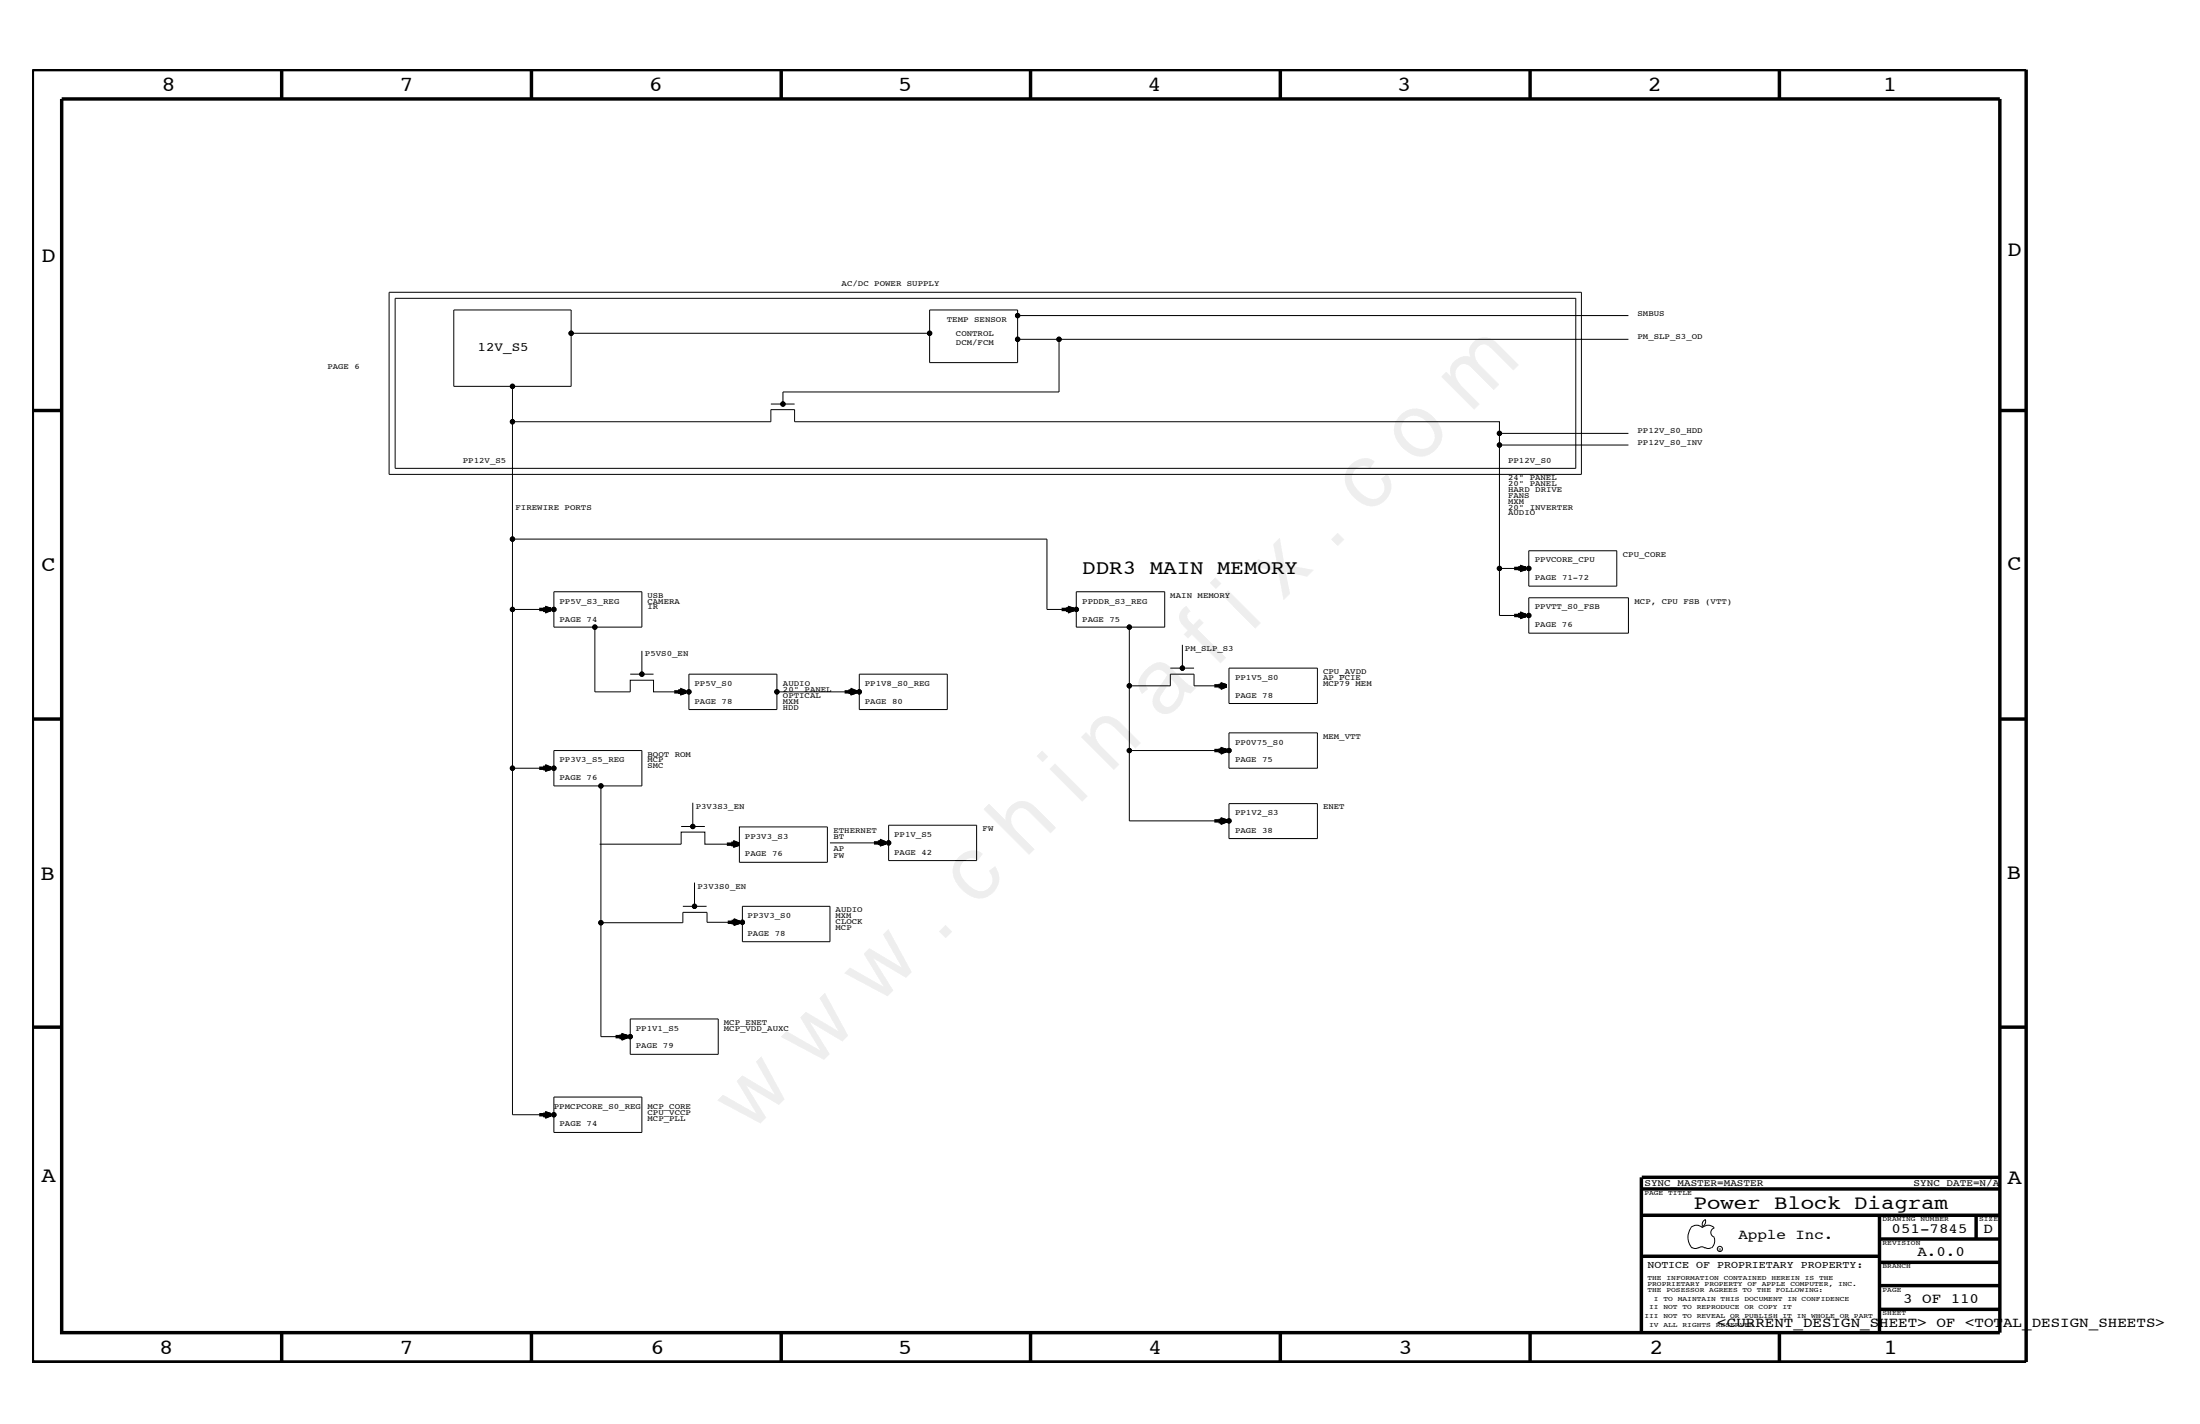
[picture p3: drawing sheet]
<svg xmlns="http://www.w3.org/2000/svg" width="432mm" height="279mm" viewBox="0 0 432 279" stroke-linecap="round" stroke-linejoin="round" font-family="sans-serif">
<g fill="none" stroke="#000" stroke-width=".68" stroke-linecap="butt">
<path d="M6.4 13.7h391.3v253.5h-391.3zM12.1 19.4h380.4v242.1h-380.4zM55.3 13.7v5.7M104.3 13.7v5.7M153.3 13.7v5.7M202.3 13.7v5.7M251.3 13.7v5.7M300.3 13.7v5.7M349.3 13.7v5.7M6.4 80.5h5.7M392.5 80.5h5.2M105.8 119.6h2.3"/>
<path d="M106.9 119.2l1.2 .4-1.2 .5zM106.9 119.2l1.2 .4M106.9 119.5l1.2 .1M106.9 119.4l1.2 .2M108.1 119.6l-1.2 .1M108.1 119.6l-1.2 .3M108.1 119.6l-1.2 .2M132.3 135.7h2.3M133.4 135.2l1.2 .5-1.2 .5zM133.4 135.4l1.2 .3M133.4 135.7h1.2M133.4 135.5l1.2 .2"/>
<path d="M134.6 135.7l-1.2 .1M134.6 135.7l-1.2 .4M134.6 135.7l-1.2 .3M6.4 141.1h5.7M105.8 150.7h2.3M106.9 150.2l1.2 .5-1.2 .5zM106.9 150.4l1.2 .3M106.9 150.7h1.2M106.9 150.5l1.2 .2M108.1 150.7l-1.2 .1M108.1 150.7l-1.2 .4M108.1 150.7l-1.2 .3"/>
<path d="M392.5 141.1h5.2M6.4 201.5h5.7M105.8 218.7h2.3M106.9 218.3l1.2 .4-1.2 .5zM106.9 218.4l1.2 .3M106.9 218.6l1.2 .1M108.1 218.7l-1.2 .2M108.1 218.7l-1.2 .4M108.1 218.7l-1.2 .3M120.8 203.4h2.3M121.9 203l1.2 .4-1.2 .5zM121.9 203.1l1.2 .3"/>
<path d="M121.9 203.3l1.2 .1M123.1 203.4l-1.2 .2M123.1 203.4l-1.2 .3M392.5 201.5h5.2M322.2 231v30.5M322.2 233.3h70.3M322.2 238.4h70.3M322.2 231h70.3M368.9 238.4v23.1M387.9 238.4v4.7M322.2 246.5h46.7M368.9 256.9h23.6"/>
<path d="M368.9 252.3h23.6M368.9 247.7h23.6M368.9 243.1h23.6M55.3 261.5v5.7M104.3 261.5v5.7M153.3 261.5v5.7M202.3 261.7v5.5M251.3 261.5v5.7M300.3 261.5v5.7M349.3 261.5v5.7"/>
</g>
<g fill="none" stroke="#000" stroke-width=".2">
<path d="M76.4 57.3h234v35.8h-234zM77.6 58.5h231.7v33.4h-231.7zM89.1 60.8h23v15h-23zM100.6 75.8v6.9h50.7M112.1 65.4h70.4M319.6 66.6h-111.7v10.3h-54.2M319.6 61.9h-119.9v4.7h8.2M100.6 82.7v136h8.1M156 82.7h138.3v2.3M319.6 87.3h-25.3v24.2M319.6 85h-25.3v2.3M100.6 119.6h8.1v-3.5h17.3v6.9h-17.3v-3.4"/>
<path d="M100.6 105.8h104.9M300.1 117.3h19.5v6.9h-19.5M300.1 108.1h17.2v6.9h-17.2M116.8 123v12.7h6.9v-2.2h4.6v2.2h6.9v3.5M123.7 132.3h4.6M126 127.7v4.6M100.6 150.7h8.1M108.7 147.3h17.3v6.9h-17.3zM117.9 154.2v49.2h5.8M117.7 165.6h16v-2.3h4.6v2.3h6.9M133.7 162.2h4.6M136.3 173.2v4.6h-2.3"/>
<path d="M138.8 179h-4.8v2h-16.1M141 199.9h-17.3v7h17.3M108.7 215.3h17.3v6.9h-17.3zM334.7 239.3l.1 .3a1.19 1.19 0 0 1-.6 1.1M334.8 239.3a1.02 1.02 0 0 0-.6 1.3M331.8 240.9a1.61 1.61 0 0 1 2.4 0M331.9 241a3.1 3.1 0 0 0 .2 3.9M332.1 244.8l.6 .2 .7-.2M333.4 244.9l.6-.3 .7 .3M334.1 240.9a1.61 1.61 0 0 1 2.3 0M334.6 244.8l.7 .2 .6-.2M336.4 242.8l.2 .6a1.95 1.95 0 0 1-.6 1.4"/>
<path d="M336.5 240.9a.93 .93 0 0 0-.7 .9 .93 .93 0 0 0 .7 .9"/>
<circle cx="100.6" cy="75.8" r=".42"/>
<circle cx="112.1" cy="65.4" r=".42"/>
<circle cx="100.6" cy="82.7" r=".42"/>
<circle cx="100.6" cy="119.6" r=".42"/>
<circle cx="100.6" cy="105.8" r=".42"/>
<circle cx="108.7" cy="119.6" r=".42"/>
<circle cx="116.8" cy="123" r=".42"/>
<circle cx="126" cy="132.3" r=".42"/>
<circle cx="100.6" cy="150.7" r=".42"/>
<circle cx="108.7" cy="150.7" r=".42"/>
<circle cx="117.9" cy="154.2" r=".42"/>
<circle cx="117.9" cy="181" r=".42"/>
<circle cx="108.7" cy="218.7" r=".42"/>
<circle cx="123.7" cy="203.4" r=".42"/>
<circle cx="337.6" cy="245.1" r=".51"/>
</g>
<g fill="#000">
<circle cx="100.6" cy="75.8" r=".42"/>
<circle cx="112.1" cy="65.4" r=".42"/>
<circle cx="100.6" cy="82.7" r=".42"/>
<circle cx="100.6" cy="105.8" r=".42"/>
<circle cx="100.6" cy="119.6" r=".42"/>
<circle cx="108.7" cy="119.6" r=".42"/>
<circle cx="116.8" cy="123" r=".42"/>
<circle cx="126" cy="132.3" r=".42"/>
<circle cx="100.6" cy="150.7" r=".42"/>
<circle cx="108.7" cy="150.7" r=".42"/>
<circle cx="117.9" cy="154.2" r=".42"/>
<circle cx="117.9" cy="181" r=".42"/>
<circle cx="108.7" cy="218.7" r=".42"/>
<circle cx="123.7" cy="203.4" r=".42"/>
</g>
<text font-size="17.6" x="147.1" y="222.6" transform="rotate(-45 147.1 222.6)">w w w . c h i n a f i x . c o m</text>
<g font-size="4.2">
<text x="31.7" y="17.8">8</text>
<text x="78.4" y="17.8">7</text>
<text x="127.3" y="17.8">6</text>
<text x="176.3" y="17.8">5</text>
<text x="225.2" y="17.8">4</text>
<text x="274.2" y="17.8">3</text>
<text x="323.4" y="17.8">2</text>
<text x="369.6" y="17.8">1</text>
<text x="8.1" y="51.3">D</text>
<text x="394" y="50.3">D</text>
<text x="8.1" y="112.1">C</text>
<text x="394" y="111.9">C</text>
<text x="8" y="172.7">B</text>
<text x="393.9" y="172.5">B</text>
<text x="8.1" y="232">A</text>
<text x="394" y="232.4">A</text>
<text x="31.2" y="265.6">8</text>
<text x="78.4" y="265.6">7</text>
<text x="127.7" y="265.6">6</text>
<text x="176.3" y="265.6">5</text>
<text x="225.4" y="265.6">4</text>
<text x="274.5" y="265.6">3</text>
<text x="323.8" y="265.6">2</text>
<text x="369.7" y="265.6">1</text>
</g>
<text font-size="4" x="212.4" y="112.7">DDR3 MAIN MEMORY</text>
<text font-size="3.9" x="332.4" y="237.3">Power Block Diagram</text>
<g font-size="2.8">
<text x="341.2" y="243.1">Apple Inc.</text>
<text x="371.3" y="241.9">051-7845</text>
<text x="389.3" y="241.9">D</text>
<text x="376.3" y="246.5">A.0.0</text>
<text x="373.5" y="255.7">3 OF 110</text>
<text x="337.1" y="260.4">&lt;CURRENT_DESIGN_SHEET&gt; OF &lt;TOTAL_DESIGN_SHEETS&gt;</text>
</g>
<text font-size="2.5" x="93.7" y="68.9">12V_S5</text>
<text font-size="2" x="323.3" y="248.9">NOTICE OF PROPRIETARY PROPERTY:</text>
<g font-size="1.9">
<text x="322.7" y="232.7">SYNC_MASTER=MASTER</text>
<text x="375.6" y="232.7">SYNC_DATE=N/A</text>
</g>
<g font-size="1.6">
<text x="165.2" y="56.2">AC/DC POWER SUPPLY</text>
<text x="185.8" y="63.2">TEMP SENSOR</text>
<text x="187.6" y="66">CONTROL</text>
<text x="321.4" y="61.9">SMBUS</text>
<text x="187.6" y="67.8">DCM/FCM</text>
<text x="321.4" y="66.6">PM_SLP_S3_OD</text>
<text x="64.3" y="72.3">PAGE 6</text>
<text x="321.4" y="87.3">PP12V_S0_INV</text>
<text x="321.4" y="85">PP12V_S0_HDD</text>
<text x="90.8" y="90.8">PP12V_S5</text>
<text x="296" y="95.4">20&quot; PANEL</text>
<text x="296" y="94.3">24&quot; PANEL</text>
<text x="296" y="90.8">PP12V_S0</text>
<text x="101.2" y="100">FIREWIRE PORTS</text>
<text x="296" y="98.8">MXM</text>
<text x="296" y="100">20&quot; INVERTER</text>
<text x="296" y="101.1">AUDIO</text>
<text x="296" y="97.7">FANS</text>
<text x="296" y="96.5">HARD DRIVE</text>
<text x="301.2" y="110.3">PPVCORE_CPU</text>
<text x="301.2" y="113.8">PAGE 71-72</text>
<text x="318.5" y="109.2">CPU_CORE</text>
<text x="109.8" y="118.5">PP5V_S3_REG</text>
<text x="127.1" y="118.5">CAMERA</text>
<text x="127.1" y="117.3">USB</text>
<text x="127.1" y="119.6">IR</text>
<text x="212.4" y="118.5">PPDDR_S3_REG</text>
<text x="229.7" y="117.3">MAIN MEMORY</text>
<text x="301.2" y="119.6">PPVTT_S0_FSB</text>
<text x="320.8" y="118.5">MCP, CPU FSB (VTT)</text>
<text x="109.8" y="121.9">PAGE 74</text>
<text x="212.4" y="121.9">PAGE 75</text>
<text x="301.2" y="123">PAGE 76</text>
<text x="126.6" y="128.8">P5VS0_EN</text>
<text x="232.6" y="127.7">PM_SLP_S3</text>
<text x="136.3" y="134.6">PP5V_S0</text>
<text x="153.7" y="135.7">20&quot; PANEL</text>
<text x="153.7" y="134.6">AUDIO</text>
<text x="153.7" y="136.9">OPTICAL</text>
<text x="169.8" y="134.6">PP1V8_S0_REG</text>
<text x="242.4" y="136.9">PAGE 78</text>
<text x="242.4" y="133.5">PP1V5_S0</text>
<text x="259.7" y="132.3">CPU_AVDD</text>
<text x="259.7" y="133.5">AP PCIE</text>
<text x="259.7" y="134.6">MCP79 MEM</text>
<text x="136.3" y="138">PAGE 78</text>
<text x="153.7" y="139.2">HDD</text>
<text x="153.7" y="138">MXM</text>
<text x="169.8" y="138">PAGE 80</text>
<text x="109.8" y="149.5">PP3V3_S5_REG</text>
<text x="127.1" y="149.5">MCP</text>
<text x="127.1" y="148.4">BOOT ROM</text>
<text x="242.4" y="149.5">PAGE 75</text>
<text x="242.4" y="146.1">PP0V75_S0</text>
<text x="259.7" y="145">MEM_VTT</text>
<text x="109.8" y="153">PAGE 76</text>
<text x="127.1" y="150.7">SMC</text>
<text x="136.6" y="158.7">P3V3S3_EN</text>
<text x="242.4" y="160">PP1V2_S3</text>
<text x="259.7" y="158.8">ENET</text>
<text x="146.2" y="164.5">PP3V3_S3</text>
<text x="163.6" y="166.9">AP</text>
<text x="163.6" y="163.4">ETHERNET</text>
<text x="163.6" y="164.5">BT</text>
<text x="175.5" y="167.7">PAGE 42</text>
<text x="175.5" y="164.2">PP1V_S5</text>
<text x="192.9" y="163.1">FW</text>
<text x="242.4" y="163.4">PAGE 38</text>
<text x="146.2" y="168">PAGE 76</text>
<text x="163.6" y="168.3">FW</text>
<text x="136.9" y="174.4">P3V3S0_EN</text>
<text x="164" y="179">AUDIO</text>
<text x="146.7" y="180.1">PP3V3_S0</text>
<text x="146.7" y="183.6">PAGE 78</text>
<text x="164" y="182.4">MCP</text>
<text x="164" y="181.3">CLOCK</text>
<text x="164" y="180.1">MXM</text>
<text x="124.8" y="202.3">PP1V1_S5</text>
<text x="142.1" y="201.1">MCP_ENET</text>
<text x="142.1" y="202.3">MCP_VDD_AUXC</text>
<text x="124.8" y="205.7">PAGE 79</text>
<text x="108.7" y="217.6">PPMCPCORE_S0_REG</text>
<text x="109.8" y="221">PAGE 74</text>
<text x="127.1" y="219.9">MCP_PLL</text>
<text x="127.1" y="218.7">CPU_VCCP</text>
<text x="127.1" y="217.6">MCP_CORE</text>
</g>
<g font-size="1.4">
<text x="322.7" y="234.4">PAGE TITLE</text>
<text x="369.5" y="239.6">DRAWING NUMBER</text>
<text x="388.5" y="239.6">SIZE</text>
<text x="369.5" y="244.2">REVISION</text>
<text x="323.3" y="251.1">THE INFORMATION CONTAINED HEREIN IS THE</text>
<text x="369.5" y="248.9">BRANCH</text>
<text x="323.3" y="253.4">THE POSESSOR AGREES TO THE FOLLOWING:</text>
<text x="323.3" y="252.3">PROPRIETARY PROPERTY OF APPLE COMPUTER, INC.</text>
<text x="323.7" y="256.9">II NOT TO REPRODUCE OR COPY IT</text>
<text x="324.6" y="255.2">I TO MAINTAIN THIS DOCUMENT IN CONFIDENCE</text>
<text x="369.5" y="253.4">PAGE</text>
<text x="322.7" y="258.6">III NOT TO REVEAL OR PUBLISH IT IN WHOLE OR PART</text>
<text x="323.7" y="260.4">IV ALL RIGHTS RESERVED</text>
<text x="369.5" y="258.1">SHEET</text>
</g>
<text font-size=".9" x="337.3" y="245.4">R</text>
</svg>
